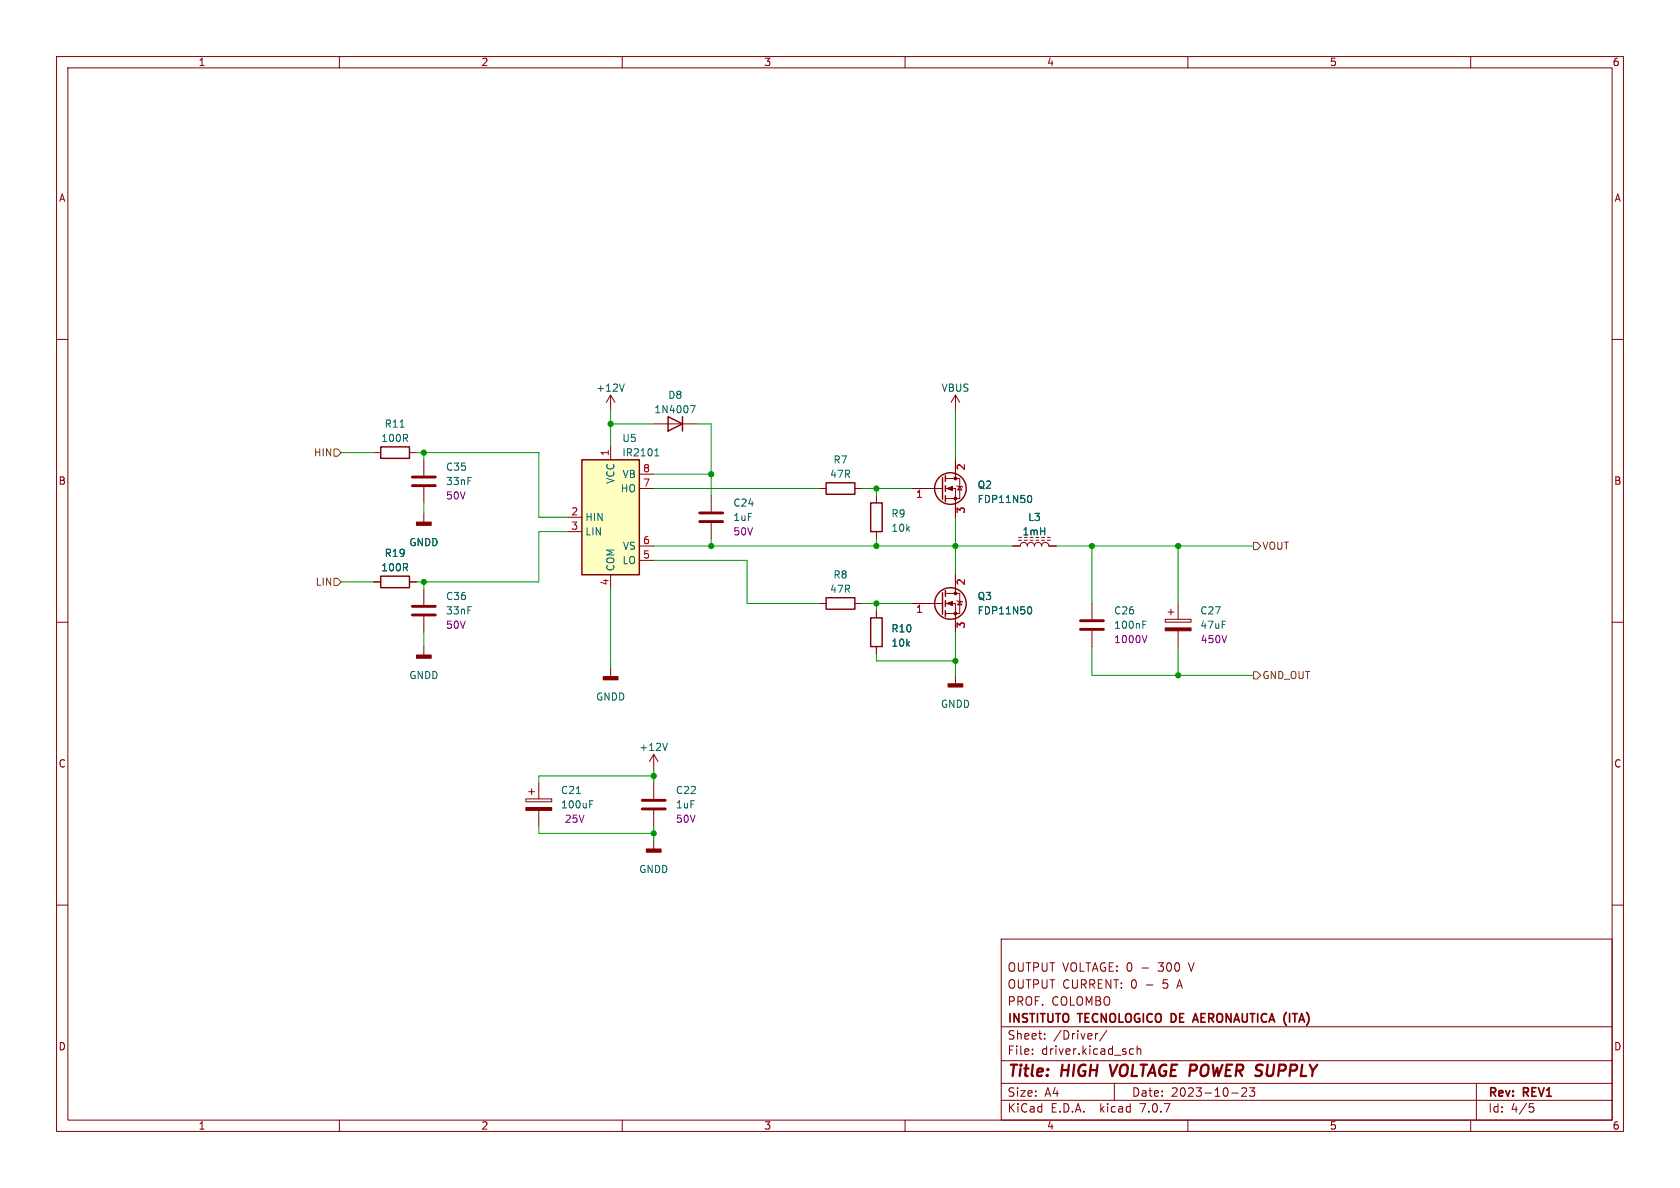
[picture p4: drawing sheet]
<svg xmlns="http://www.w3.org/2000/svg" width="297mm" height="210mm" viewBox="0 0 297 210" stroke-linecap="round" stroke-linejoin="round" font-family="sans-serif">
<g fill="none" stroke="#840000" stroke-width=".18">
<path d="M10 10h277v190h-277zM12 12h273v186h-273zM60 10v2M110 10v2M160 10v2M210 10v2M260 10v2M10 60h2M285 60h2M107.9 69.9v2.5M107.9 78.7v2.6M107.9 69.9l-.7 1.2"/>
<path d="M107.9 69.9l.8 1.2M115.6 74.9h7.6M168.9 69.9v2.5M168.9 69.9l-.8 1.2M168.9 69.9l.8 1.2M66 80h1.3M72.4 80h1.3M74.9 81.3v2.8M74.9 86.1v2.8M74.9 90.8v1.5M100.3 91.4h2.6M100.3 94h2.6"/>
<path d="M113 86.4h2.6M113 99.1h2.6M113 96.5h2.6M113 83.8h2.6M125.7 87.6v2.8M125.7 92.5v2.8M144.8 86.4h1.2M151.1 86.4h1.3M154.9 87.6v1.3M154.9 94v1.3M161.3 86.4h5.3M167.1 86.4h1.8v5"/>
<path d="M167.1 84.6h2.6v3.5h-2.6M168.9 81.3v3.3M169.2 85.9l.1 .1h.8l.1 .1M169.7 86l.4 .6h-.8zM179.1 96.5h1.2a.64 .64 0 0 1 .7-.6 .64 .64 0 0 1 .6 .6 .64 .64 0 0 1 .6-.6 .64 .64 0 0 1 .7 .6 .64 .64 0 0 1 .6-.6 .64 .64 0 0 1 .6 .6 .64 .64 0 0 1 .7-.6 .64 .64 0 0 1 .6 .6h1.3M180.1 95.5h.5M180.1 95h.5M181.1 95.5h.5M182.1 95.5h.5M183.1 95.5h.5M184.1 95.5h.6M185.2 95.5h.5"/>
<path d="M185.2 95h.5M10 110h2M66 102.9h1.3M72.4 102.9h1.3M74.9 104.1v2.8M74.9 109v2.8M74.9 114.3v1.5M107.9 101.6v2.5M107.9 118.1v1.5M144.8 106.7h1.2M151.1 106.7h1.3M154.9 108v1.2"/>
<path d="M154.9 114.3v1.3M161.3 106.7h5.3M167.1 106.7h1.8v5.1M167.1 104.9h2.6v3.6h-2.6M168.9 101.6v3.3M168.9 119.4v1.5M169.2 106.2l.1 .1h.8l.1 .1M169.7 106.3l.4 .6h-.8zM193 106.7v2.8M193 111.5v2.8M206 109.5h4.6v.5h-4.6zM206.5 108.2h1"/>
<path d="M207 107.7v1M208.3 106.7v2.8M208.3 111.5v2.8M285 110h2M93.5 140h1M94 139.4v1.1M95.2 138.4v2.8M115.6 133.4v2.5M115.6 138.4v2.8M115.6 133.4l-.8 1.2M115.6 133.4l.7 1.2M10 160h2"/>
<path d="M93 141.2h4.5v.5h-4.5zM95.2 143.3v2.8M115.6 143.3v2.8M115.6 148.6v1.5M285 160h2M177 166h108v32h-108zM60 198v2M110 198v2M160 198v2M177 194.5h108M177 191.5h108M177 187.5h108"/>
<path d="M177 181.5h108M182.5 186.3v.1M182.5 185.5v.1M184.7 183.6v.1M184.7 182.8v.1M194.1 182.7l-.3 .1-.1 .2M195.7 182.1l-1.3 2M197 191.5v3M199.7 186.3l.3 .1 .4-.1M200.4 185.5l-.4-.1-.3 .1M201 185.5l.2-.1 .4 .1 .1 .9M201 184.9v1.5"/>
<path d="M210 198v2M217.7 193.2h1.2M219.5 192.4l.6-.1 .2 .1 .1 .3-.9 1.1h.9M220.9 192.3h.9l-.5 .6 .4 .1v.7l-.2 .1h-.4l-.2-.1M260 198v2M261 191.5v6.5M270.4 195.1h.7M270.5 195.7h.4l.3 .3-.2 .5-.5 .1"/>
</g>
<path d="M196.2 188.2l.4 2" fill="none" stroke="#840000" stroke-width=".4"/>
<path d="M210.8 180.7l.5-1.5 .5 1.5M211 180.3h.7" fill="none" stroke="#840000" stroke-width=".3"/>
<g fill="#840000" stroke="#840000" stroke-width=".25">
<path d="M167.6 120.9h2.6v.5h-2.6z"/>
<path d="M106.7 119.6h2.5v.5h-2.5z"/>
<path d="M73.7 92.3h2.5v.5h-2.5z"/>
<path d="M114.3 150.1h2.5v.5h-2.5z"/>
<path d="M73.7 115.8h2.5v.5h-2.5z"/>
</g>
<path d="M72.9 85.9h4.1M72.9 84.3h4.1M123.7 92.2h4.1M123.7 90.7h4.1M72.9 108.7h4.1M72.9 107.2h4.1M191 111.3h4.1M191 109.7h4.1M113.5 143h4.1M113.5 141.5h4.1" fill="none" stroke="#840000" stroke-width=".51"/>
<g fill="none" stroke="#006464" stroke-width=".18">
<path d="M70.7 75.5h.8M110.4 67.9l-.5 1.3M115.9 79.6l.2-.3v1.3M122 71.7h.9l-.6 1.3M115.8 80.6h.7M182 87.6a.68 .68 0 0 1 .4 .6 .68 .68 0 0 1-.4 .6M182 107.3a.68 .68 0 0 1 .4 .6 .68 .68 0 0 1-.4 .6M202 110.4h.5M202 109.8h.6M118 131.4l-.4 1.3M101.9 140.3h.7M104.3 142.2h.4"/>
<path d="M104.3 141.5h.6"/>
</g>
<g fill="none" stroke="#840000" stroke-width=".25">
<path d="M67.3 79h5.1v2h-5.1zM118.1 73.7l2.5 1.2-2.5 1.3zM120.6 73.7v2.5M102.9 81.3h10.1v20.3h-10.1zM146 85.3h5.1v2.1h-5.1zM153.9 88.9h2.1v5.1h-2.1zM166.6 84.5v3.8M167.1 84.1v1M167.1 85.9v1M167.1 87.6v1M67.3 101.9h5.1v2h-5.1zM146 105.7h5.1v2h-5.1z"/>
<path d="M153.9 109.2h2.1v5.1h-2.1zM166.6 104.8v3.8M167.1 104.4v1M167.1 106.2v1M167.1 108v1"/>
<circle cx="168" cy="86.4" r="2.79"/>
<circle cx="168" cy="106.7" r="2.79"/>
</g>
<path d="M102.9 81.3h10.1v20.3h-10.1z" fill="#ffffc2" stroke="#ffffc2" stroke-width=".18"/>
<g fill="#840000" stroke="#840000" stroke-width=".18">
<path d="M167.4 106.7l1-.4v.8z"/>
<path d="M167.4 86.4l1-.4v.7z"/>
<path d="M206 111h4.6v.5h-4.6z"/>
<path d="M93 142.7h4.5v.6h-4.5z"/>
<circle cx="168.9" cy="108.5" r=".25"/>
<circle cx="168.9" cy="104.9" r=".25"/>
<circle cx="168.9" cy="88.1" r=".25"/>
<circle cx="168.9" cy="84.6" r=".25"/>
</g>
<path d="M202.8 112.3l-.5 1.3" fill="none" stroke="#840084" stroke-width=".18"/>
<path d="M59.1 79.4h.6l.6 .6-.6 .6h-.6zM221.6 95.9h.6l.7 .6-.7 .7h-.6zM59.1 102.2h.6l.6 .7-.6 .6h-.6zM221.6 118.7h.6l.7 .7-.7 .6h-.6z" fill="none" stroke="#725600" stroke-width=".18"/>
<g fill="none" stroke="#009600" stroke-width=".18">
<path d="M107.9 72.4v6.3M107.9 74.9h7.7M123.2 74.9h2.5v12.7M168.9 72.4v8.9M60.3 80h5.7M73.7 80h21.5v11.4h5.1M74.9 80v1.3M74.9 88.9v1.9M100.3 94h-5.1v8.9h-21.5M115.6 96.5h63.5M115.6 99.1h16.5v7.6h12.7M115.6 86.4h29.2"/>
<path d="M115.6 83.8h10.1M125.7 95.3v1.2M152.4 86.4h8.9M154.9 86.4v1.2M154.9 95.3v1.2M168.9 91.4v10.2M186.7 96.5h34.9M193 96.5v10.2M208.3 96.5v10.2M60.3 102.9h5.7M74.9 102.9v1.2M74.9 111.8v2.5"/>
<path d="M107.9 104.1v14M152.4 106.7h8.9M154.9 106.7v1.3M154.9 115.6v1.2h14M168.9 111.8v7.6M193 114.3v5.1h28.6M208.3 114.3v5.1M115.6 137.2h-20.4v1.2M115.6 135.9v2.5M95.2 146.1v1.2h20.4M115.6 146.1v2.5"/>
</g>
<g fill="#009600" stroke="#009600" stroke-width=".18">
<circle cx="125.7" cy="96.5" r=".46"/>
<circle cx="154.9" cy="96.5" r=".46"/>
<circle cx="125.7" cy="83.8" r=".46"/>
<circle cx="115.6" cy="137.2" r=".46"/>
<circle cx="115.6" cy="147.3" r=".46"/>
<circle cx="107.9" cy="74.9" r=".46"/>
<circle cx="208.3" cy="119.4" r=".46"/>
<circle cx="154.9" cy="86.4" r=".46"/>
<circle cx="208.3" cy="96.5" r=".46"/>
<circle cx="193" cy="96.5" r=".46"/>
<circle cx="168.9" cy="96.5" r=".46"/>
<circle cx="154.9" cy="106.7" r=".46"/>
<circle cx="168.9" cy="116.8" r=".46"/>
<circle cx="74.9" cy="80" r=".46"/>
<circle cx="74.9" cy="102.9" r=".46"/>
</g>
<g font-size="2.8" fill="#840000">
<text x="178" y="190.9">Title:</text>
<text x="187.7" y="190.9">HIGH</text>
<text x="197.1" y="190.9">VOLTAGE POWER SUPPLY</text>
</g>
<g font-size="2.1" fill="#840000">
<text x="178" y="172">OUTPUT VOLTAGE: 0</text>
<text x="201.9" y="172">-</text>
<text x="205.1" y="172">300</text>
<text x="210.6" y="172">V</text>
<text x="178" y="178">PROF.</text>
<text x="178" y="175">OUTPUT CURRENT: 0</text>
<text x="185.9" y="178">COLOMBO</text>
<text x="202.7" y="175">-</text>
<text x="205.8" y="175">5</text>
<text x="208.6" y="175">A</text>
<text x="178" y="184">Sheet:</text>
<text x="178" y="181.2">INSTITUTO</text>
<text x="186.2" y="184">/Driver/</text>
<text x="190.7" y="181.2">TECNOLOGICO DE</text>
<text x="212.3" y="181.2">AERONAUTICA (ITA)</text>
<text x="178" y="186.7">File:</text>
<text x="184.1" y="186.7">driver.kicad_sch</text>
<text x="178" y="196.9">KiCad</text>
<text x="178" y="194.1">Size:</text>
<text x="184.7" y="194.1">A4</text>
<text x="185.7" y="196.9">E.D.A.</text>
<text x="194.6" y="196.9">kicad</text>
<text x="200" y="194.1">Date:</text>
<text x="201.8" y="196.9">7.0.7</text>
<text x="207" y="194.1">2023-10-23</text>
<text x="263" y="194.3">Rev:</text>
<text x="263" y="196.9">Id:</text>
<text x="267.1" y="196.9">4/5</text>
<text x="269.4" y="194.3">REV1</text>
</g>
<g font-size="1.8" fill="#840000">
<text x="35" y="11.9">1</text>
<text x="85" y="11.9">2</text>
<text x="135" y="11.9">3</text>
<text x="185" y="11.9">4</text>
<text x="235" y="11.9">5</text>
<text x="285" y="11.9">6</text>
<text x="10.3" y="35.9">A</text>
<text x="285.3" y="35.9">A</text>
<text x="10.3" y="85.9">B</text>
<text x="285.3" y="85.9">B</text>
<text x="10.3" y="135.9">C</text>
<text x="285.3" y="135.9">C</text>
<text x="10.3" y="185.9">D</text>
<text x="285.3" y="185.9">D</text>
<text x="35" y="199.9">1</text>
<text x="85" y="199.9">2</text>
<text x="135" y="199.9">3</text>
<text x="185" y="199.9">4</text>
<text x="235" y="199.9">5</text>
<text x="285" y="199.9">6</text>
</g>
<g font-size="1.8" fill="#006464">
<text x="105.3" y="69.4">+12V</text>
<text x="118" y="70.7">D8</text>
<text x="166.4" y="69.4">VBUS</text>
<text x="67.9" y="75.8">R11</text>
<text x="115.6" y="73.3">1N4007</text>
<text x="67.3" y="78.3">100R</text>
<text x="78.7" y="83.4">C35</text>
<text x="109.9" y="78.3">U5</text>
<text x="109.9" y="80.9">IR2101</text>
<text x="147.2" y="82.1">R7</text>
<text x="78.7" y="86">33nF</text>
<text x="108.8" y="85.6" transform="rotate(-90 108.8 85.6)">VCC</text>
<text x="109.7" y="87.2">HO</text>
<text x="110" y="84.7">VB</text>
<text x="129.5" y="89.8">C24</text>
<text x="146.6" y="84.7">47R</text>
<text x="172.7" y="89.1">FDP11N50</text>
<text x="172.7" y="86.6">Q2</text>
<text x="103.4" y="92.3">HIN</text>
<text x="103.4" y="94.8">LIN</text>
<text x="129.5" y="92.3">1uF</text>
<text x="157.5" y="91.7">R9</text>
<text x="157.5" y="94.2">10k</text>
<text x="180.7" y="94.8">1mH</text>
<text x="181.7" y="92.3">L3</text>
<text x="67.3" y="101.2">100R</text>
<text x="67.9" y="98.7">R19</text>
<text x="72.3" y="96.7">GNDD</text>
<text x="108.8" y="101.1" transform="rotate(-90 108.8 101.1)">COM</text>
<text x="110" y="99.9">LO</text>
<text x="110" y="97.4">VS</text>
<text x="78.7" y="106.3">C36</text>
<text x="146.6" y="105">47R</text>
<text x="147.2" y="102.5">R8</text>
<text x="172.7" y="106.3">Q3</text>
<text x="78.7" y="108.8">33nF</text>
<text x="157.5" y="112">R10</text>
<text x="172.7" y="108.8">FDP11N50</text>
<text x="196.9" y="111.4">100nF</text>
<text x="196.9" y="108.8">C26</text>
<text x="212.1" y="108.8">C27</text>
<text x="212.1" y="111.4">47uF</text>
<text x="157.5" y="114.5">10k</text>
<text x="72.3" y="120.2">GNDD</text>
<text x="105.3" y="124.1">GNDD</text>
<text x="166.2" y="125.3">GNDD</text>
<text x="112.9" y="132.9">+12V</text>
<text x="99.1" y="143.1">100uF</text>
<text x="99.1" y="140.6">C21</text>
<text x="119.4" y="143.1">1uF</text>
<text x="119.4" y="140.6">C22</text>
<text x="112.9" y="154.5">GNDD</text>
</g>
<g font-size="1.8" fill="#725600">
<text x="55.4" y="80.9">HIN</text>
<text x="223.1" y="97.4">VOUT</text>
<text x="55.7" y="103.7">LIN</text>
<text x="223.1" y="120.2">GND_OUT</text>
</g>
<g font-size="1.8" fill="#a90000">
<text x="107.7" y="80.7" transform="rotate(-90 107.7 80.7)">1</text>
<text x="113.6" y="83.6">8</text>
<text x="170.9" y="83.3" transform="rotate(-90 170.9 83.3)">2</text>
<text x="113.6" y="86.1">7</text>
<text x="161.9" y="88.3">1</text>
<text x="100.9" y="91.2">2</text>
<text x="100.9" y="93.7">3</text>
<text x="170.9" y="90.9" transform="rotate(-90 170.9 90.9)">3</text>
<text x="113.6" y="98.8">5</text>
<text x="113.6" y="96.3">6</text>
<text x="107.7" y="103.6" transform="rotate(-90 107.7 103.6)">4</text>
<text x="170.9" y="103.6" transform="rotate(-90 170.9 103.6)">2</text>
<text x="161.9" y="108.7">1</text>
<text x="170.9" y="111.2" transform="rotate(-90 170.9 111.2)">3</text>
</g>
<g font-size="1.8" fill="#840084">
<text x="78.7" y="88.5">50V</text>
<text x="129.5" y="94.8">50V</text>
<text x="78.7" y="111.4">50V</text>
<text x="196.9" y="113.9">1000V</text>
<text x="212.2" y="113.9">450V</text>
<text x="99.7" y="145.6">25V</text>
<text x="119.4" y="145.6">50V</text>
</g>
</svg>
